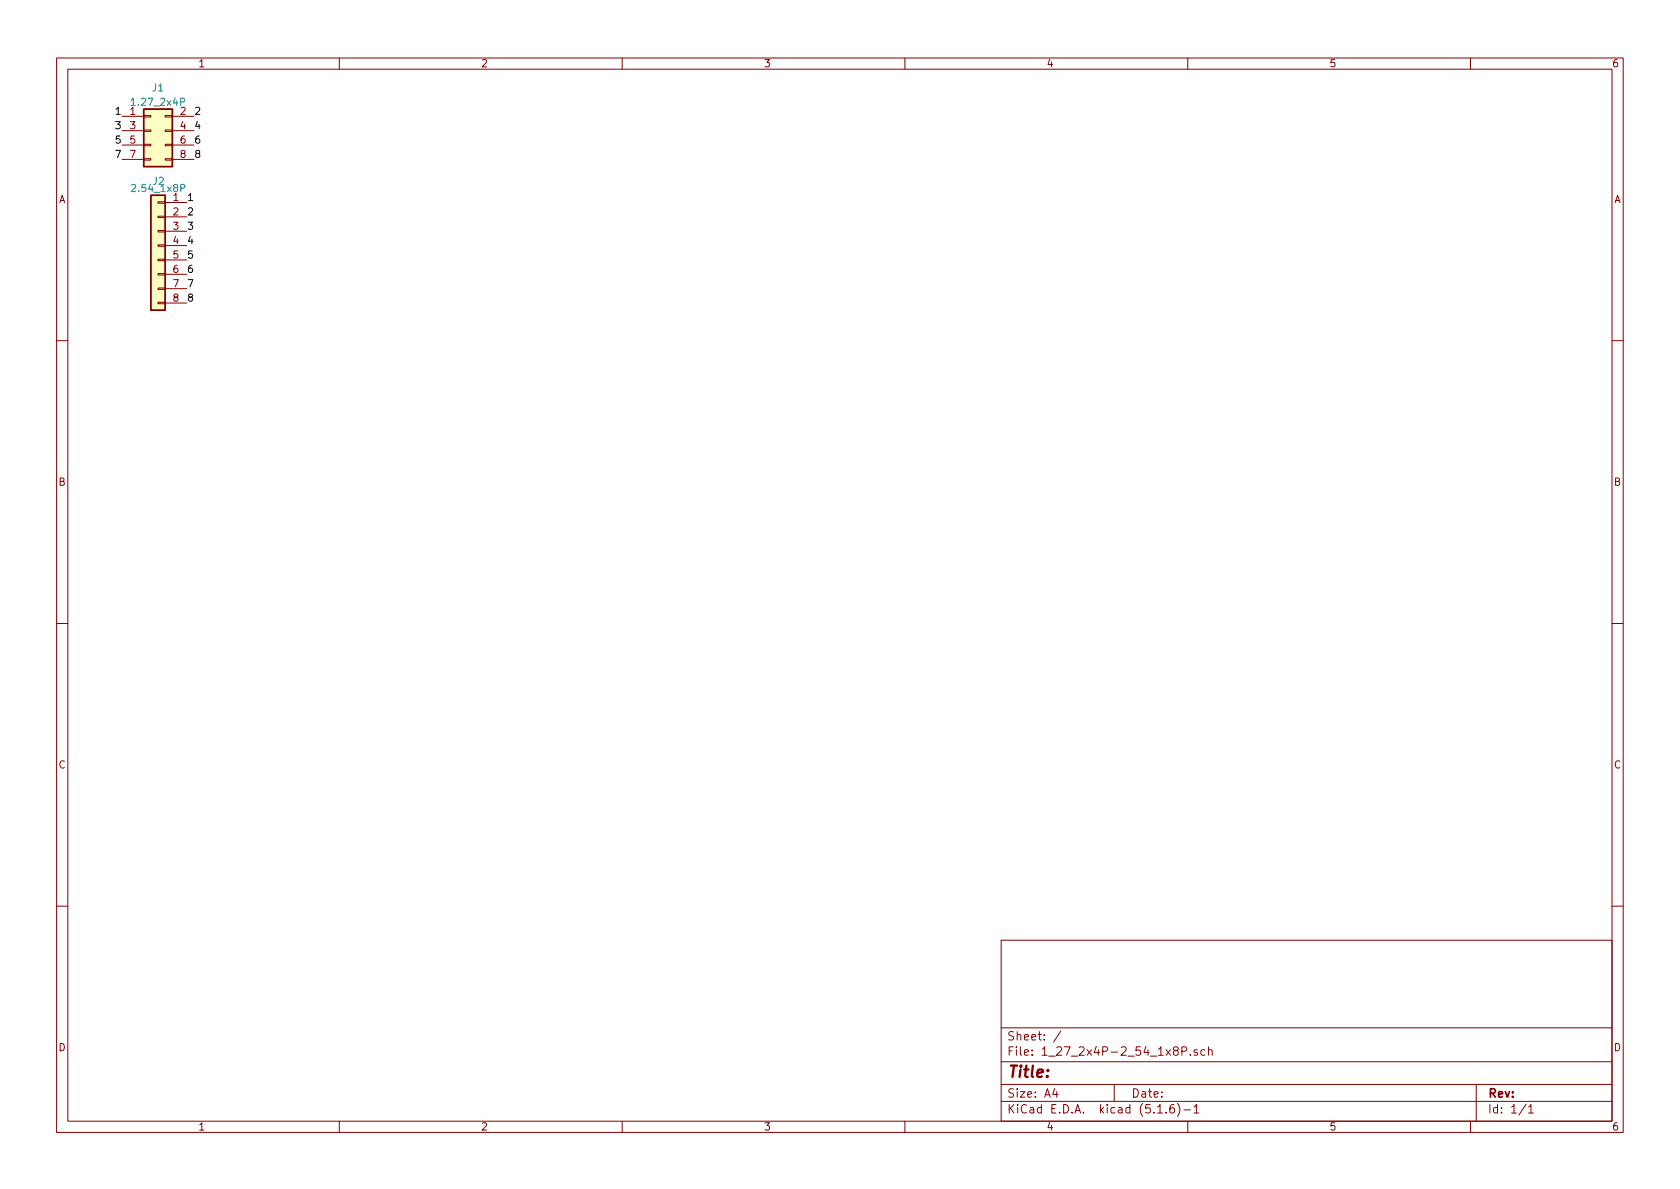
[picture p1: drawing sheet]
<svg xmlns="http://www.w3.org/2000/svg" width="297mm" height="210mm" viewBox="0 0 297 210" stroke-linecap="round" stroke-linejoin="round" font-family="sans-serif">
<g fill="none" stroke="#840000" stroke-width=".18">
<path d="M10 10.3h277v189.9h-277zM12 12.2h273v186.1h-273zM60 10.3v1.9M110 10.3v1.9M160 10.3v1.9M210 10.3v1.9M260 10.3v1.9M21.6 20.6h3.8M21.6 23.1h3.8M21.6 25.6h3.8M21.6 28.2h3.8M25.4 28.1h1.3v.2h-1.3z"/>
<path d="M25.4 25.5h1.3v.3h-1.3zM25.4 20.4h1.3v.3h-1.3zM25.4 23h1.3v.2h-1.3zM27.9 38.2h1.3v.3h-1.3zM27.9 35.7h1.3v.2h-1.3zM29.2 28.1h1.3v.2h-1.3zM29.2 25.5h1.3v.3h-1.3zM29.2 20.4h1.3v.3h-1.3zM29.2 23h1.3v.2h-1.3zM29.2 35.8h3.8M29.2 38.3h3.8M30.5 20.6h3.8"/>
<path d="M30.5 23.1h3.8M30.5 25.6h3.8M30.5 28.2h3.8M27.9 48.4h1.3v.2h-1.3zM27.9 50.9h1.3v.3h-1.3zM27.9 53.5h1.3v.2h-1.3zM27.9 45.8h1.3v.3h-1.3zM27.9 40.8h1.3v.2h-1.3zM27.9 43.3h1.3v.3h-1.3zM29.2 40.9h3.8M29.2 43.4h3.8M29.2 46h3.8"/>
<path d="M29.2 48.5h3.8M29.2 51h3.8M29.2 53.6h3.8M10 60.2h2M285 60.2h2M10 110.3h2M285 110.3h2M10 160.2h2M177 166.3h108v32h-108zM285 160.2h2M60 198.3v1.9M110 198.3v1.9"/>
<path d="M160 198.3v1.9M177 194.8h108M177 191.8h108M177 187.8h108M177 181.8h108M186.5 192.5l-.4 1h1M186.8 193v1M187.6 182.3l-1.3 2M197 191.8v3M204.7 196.8h.8M206.2 196.7v.1M207.5 195.3a.59 .59 0 0 0-.7 .7v.5l.2 .2 .4 .1 .2-.1 .1-.5-.2-.2-.4-.1-.3 .3"/>
<path d="M208.2 195.1a1.71 1.71 0 0 1 0 2.3M209 185.9l.7-.1 .1-.2v-.3l-.3-.2h-.5v1.5M209.3 196.3h1.2M210 198.3v1.9M210.5 186.5v.1M211.1 195.8l.4-.5v1.5M211.1 196.8h.9M211.7 185.7a.37 .37 0 0 0-.6 .1l.1 .2 .5 .2 .1 .1-.3 .3-.4-.1M213 185.7l-.4-.1-.3 .3 .1 .6 .2 .1 .4-.1M213.7 185.7a.37 .37 0 0 1 .6 .1v.8M213.7 185.1v1.5M260 198.3v1.9"/>
<path d="M261 191.8v6.5M269.8 195.2l-1.2 2M270.3 195.8l.4-.5v1.5M270.3 196.8h.8"/>
</g>
<g fill="#ffffc2" stroke="#ffffc2" stroke-width=".18">
<path d="M26.7 34.5h2.5v20.4h-2.5z"/>
<path d="M25.4 19.3h5.1v10.2h-5.1z"/>
</g>
<path d="M25.4 19.3h5.1v10.2h-5.1zM26.7 34.5h2.5v20.4h-2.5z" fill="none" stroke="#840000" stroke-width=".25"/>
<path d="M23.2 17.7l.4-.3v1.2" fill="none" stroke="#008484" stroke-width=".18"/>
<text font-size="2.8" fill="#840000" x="178" y="190.5">Title:</text>
<g font-size="2.1" fill="#840000">
<text x="178" y="184">Sheet: /</text>
<text x="178" y="186.7">File: 1_27_2x4P-2_54_1x8P.sch</text>
<text x="178" y="196.9">KiCad E.D.A. kicad (5.1.6)-1</text>
<text x="178" y="194.1">Size: A4</text>
<text x="200" y="194.1">Date:</text>
<text x="263" y="194.1">Rev:</text>
<text x="263" y="196.9">Id: 1/1</text>
</g>
<g font-size="1.8" fill="#840000">
<text x="35" y="11.9">1</text>
<text x="85" y="11.9">2</text>
<text x="135" y="11.9">3</text>
<text x="185" y="11.9">4</text>
<text x="235" y="11.9">5</text>
<text x="285" y="11.9">6</text>
<text x="23" y="22.9">3</text>
<text x="31.9" y="20.3">2</text>
<text x="31.9" y="22.9">4</text>
<text x="23" y="25.4">5</text>
<text x="23" y="27.9">7</text>
<text x="31.9" y="25.4">6</text>
<text x="31.9" y="27.9">8</text>
<text x="10.4" y="35.9">A</text>
<text x="30.6" y="35.6">1</text>
<text x="285.4" y="35.9">A</text>
<text x="30.6" y="38.1">2</text>
<text x="30.6" y="40.6">3</text>
<text x="30.6" y="43.2">4</text>
<text x="30.6" y="45.7">5</text>
<text x="30.6" y="48.3">6</text>
<text x="30.6" y="50.8">7</text>
<text x="30.6" y="53.3">8</text>
<text x="10.4" y="85.9">B</text>
<text x="285.4" y="85.9">B</text>
<text x="10.4" y="135.9">C</text>
<text x="285.4" y="135.9">C</text>
<text x="10.4" y="185.9">D</text>
<text x="285.4" y="185.9">D</text>
<text x="35" y="199.9">1</text>
<text x="85" y="199.9">2</text>
<text x="135" y="199.9">3</text>
<text x="185" y="199.9">4</text>
<text x="235" y="199.9">5</text>
<text x="285" y="199.9">6</text>
</g>
<g font-size="1.8" fill="#008484">
<text x="27" y="16.2">J1</text>
<text x="23" y="20.3">1</text>
<text x="23.7" y="18.7">1.27_2x4P</text>
<text x="23.7" y="34">2.54_1x8P</text>
<text x="27.1" y="32.7">J2</text>
</g>
<g font-size="1.8">
<text x="20.6" y="22.9">3</text>
<text x="20.6" y="20.3">1</text>
<text x="34.3" y="22.9">4</text>
<text x="34.3" y="20.3">2</text>
<text x="20.6" y="27.9">7</text>
<text x="20.6" y="25.4">5</text>
<text x="34.3" y="27.9">8</text>
<text x="34.3" y="25.4">6</text>
<text x="33" y="35.6">1</text>
<text x="33" y="38.1">2</text>
<text x="33" y="40.6">3</text>
<text x="33" y="43.2">4</text>
<text x="33" y="45.7">5</text>
<text x="33" y="48.3">6</text>
<text x="33" y="53.3">8</text>
<text x="33" y="50.8">7</text>
</g>
</svg>
